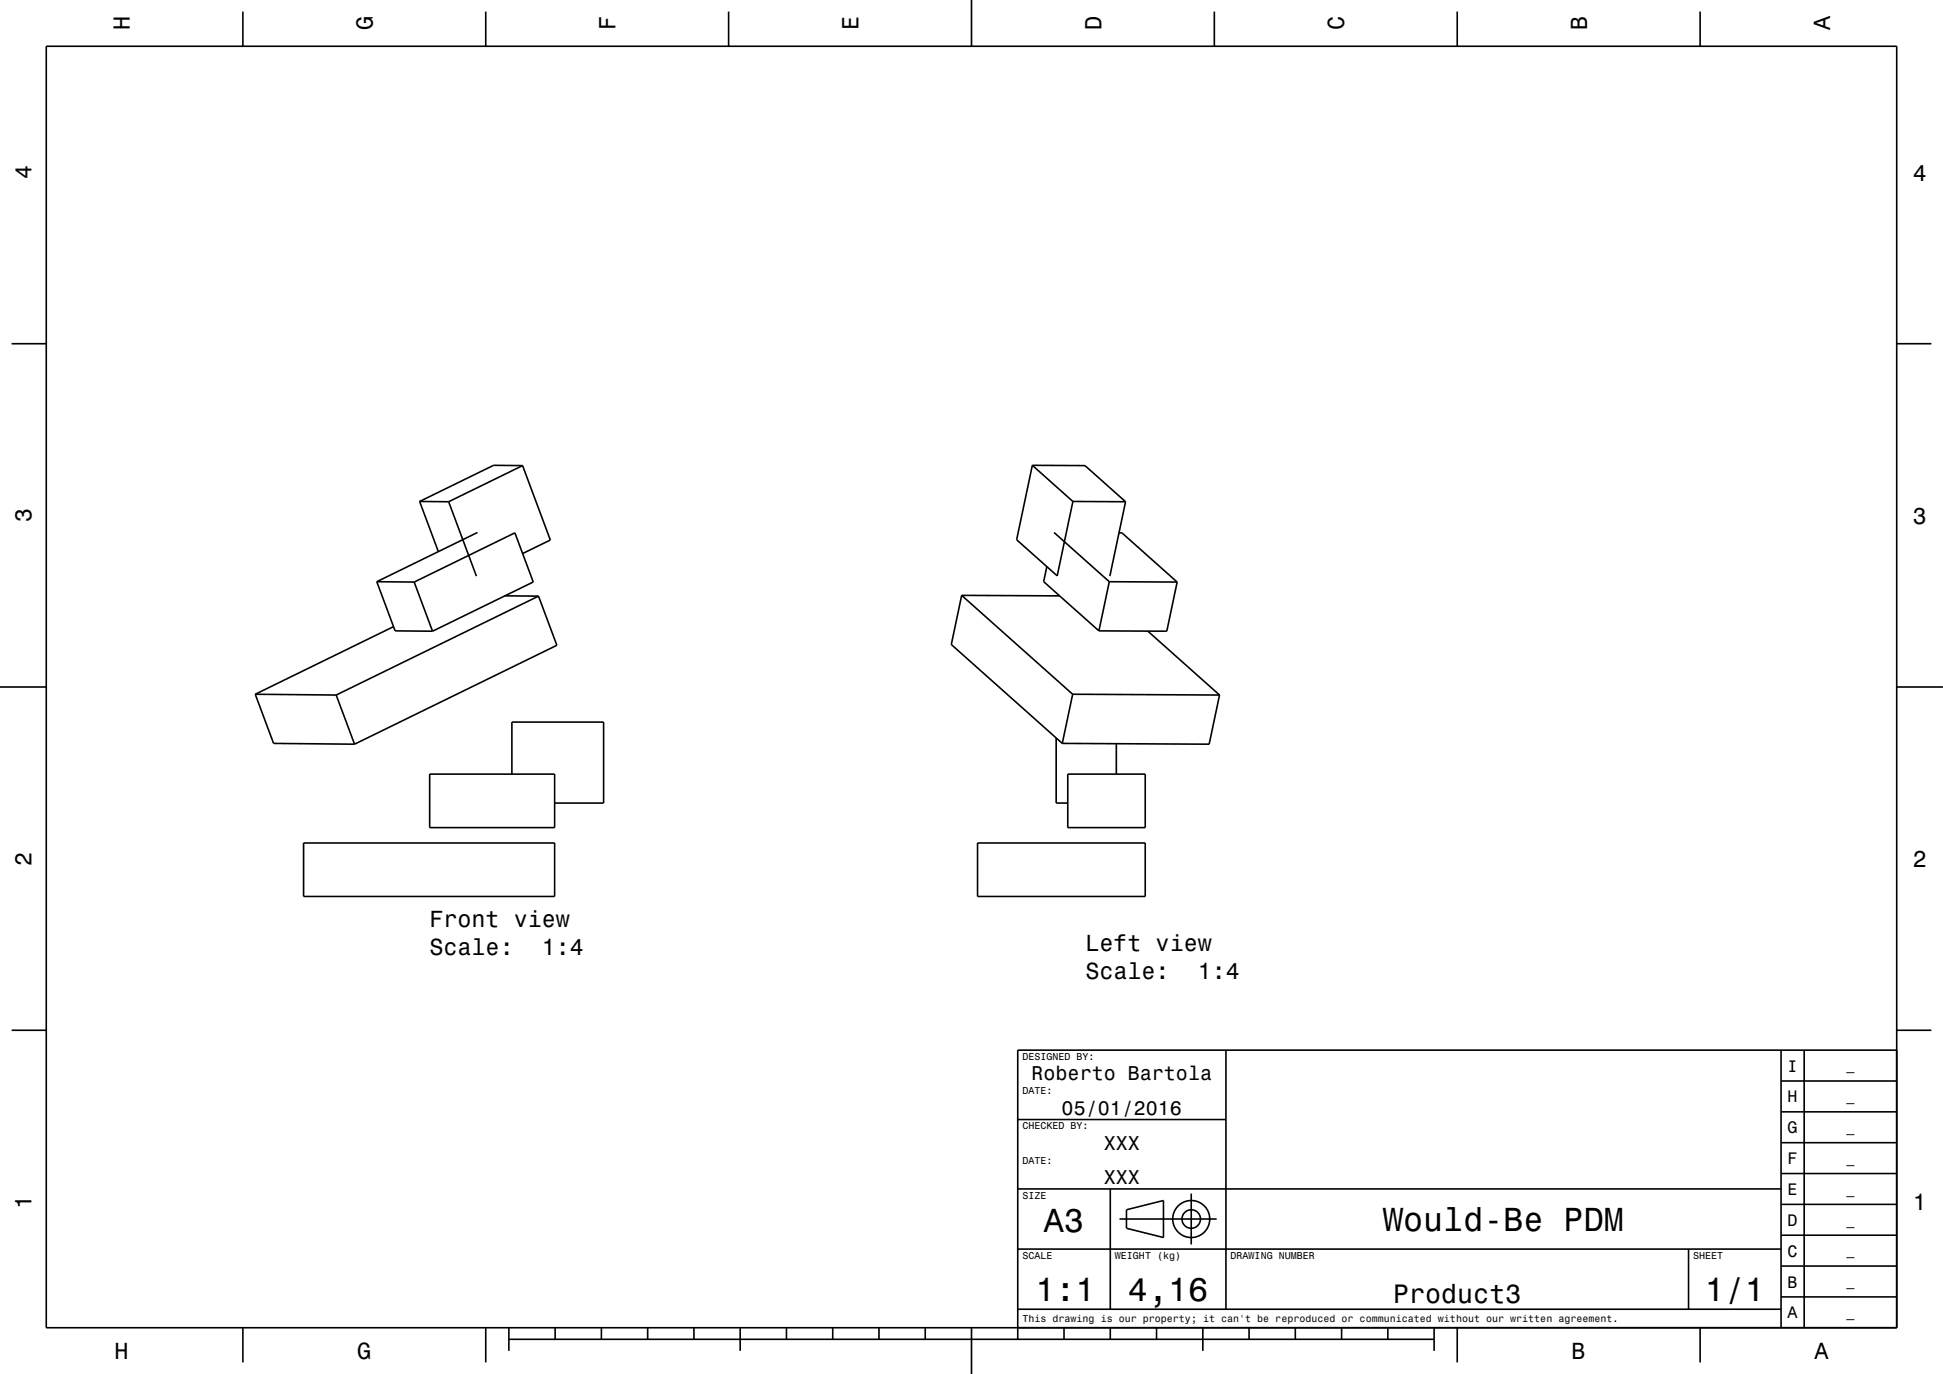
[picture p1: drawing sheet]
<svg xmlns="http://www.w3.org/2000/svg" width="420mm" height="297mm" viewBox="0 0 420 297" stroke-linecap="round" stroke-linejoin="round" font-family="sans-serif">
<g fill="none" stroke="#000" stroke-width=".35">
<path d="M10 10h400v277h-400zM52.5 2.5v7.5M105 2.5v7.5M157.5 2.5v7.5M210 0v10M262.5 2.5v7.5M315 2.5v7.5M367.5 2.5v7.5M2.5 74.3h7.5M410 74.3h7.5M90.7 108.4l4.1 10.8M90.7 108.4l6.3 .1"/>
<path d="M97 108.5l6 16M103.2 115.1l-21.8 10.6M113 100.6h-6.3l-16 7.8M113 100.6l6 16.1-6 3M113 100.6l-16 7.9M223.2 100.6l-3.4 16.1 8.7 7.8 3.4-16.1M223.2 100.6h11.3l8.8 7.9M223.2 100.6l8.7 7.8M227.8 115.1l12 10.6M231.9 108.4l11.4 .1M241.9 115.2h.6l12 10.6M243.3 108.5l-3.4 16"/>
<path d="M81.4 125.7l4 10.7h8.1M81.4 125.7l8.1 .1M85.1 135.5l-29.9 14.6M89.5 125.8l21.8-10.6 4 10.6-21.8 10.6M89.5 125.8l4 10.6M109.2 128.8l7.2 .1M116.4 128.9l4 10.6-43.8 21.4M116.4 128.9l-43.7 21.3M207.9 128.7l-2.3 10.6 24 21.4M207.9 128.7l21.2 .1M207.9 128.7l24 21.4M226.3 122.5l-.7 3.2 11.9 10.7"/>
<path d="M239.8 125.7l-2.3 10.7M239.8 125.7l14.7 .1M248.1 136.4l15.5 13.8M254.5 125.8l-2.3 10.6h-14.7M0 148.5h10M55.2 150.1l3.9 10.6 17.5 .2M55.2 150.1l17.5 .1M72.7 150.2l3.9 10.7M228.3 159.5v14.1h2.5M231.9 150.1l-2.3 10.6M231.9 150.1l31.7 .1M263.6 150.2l-2.2 10.7-31.8-.2"/>
<path d="M410 148.5h10M92.9 167.3h27v11.6h-27zM110.6 167.3v-11.2h19.9v17.5h-10.6M230.8 167.3h16.8v11.6h-16.8zM241.3 160.8v6.5M65.6 182.2h54.3v11.6h-54.3zM211.3 182.2h36.3v11.6h-36.3zM2.5 222.7h7.5M265 227v56M385 233.7h25M385 227v60M390 227v60"/>
<path d="M410 222.7h7.5M410 227h-190v62.5M220 257h165M220 242h45M240 257v26M257.5 258v11M385 253.7h25M385 247h25M385 240.3h25M220 270h165M242 263.5h21M243.5 261.5l8-2v8l-8-2z"/>
<path d="M365 270v13M385 273.7h25M385 267h25M385 260.3h25M52.5 287v7.5M105 287v7.5M110 289.5h200M110 287v5M120 287v2.5M130 287v2.5M140 287v2.5M150 287v2.5"/>
<path d="M160 287v5M170 287v2.5M180 287v2.5M190 287v2.5M200 287v2.5M210 287v10M220 283h165M230 287v2.5M240 287v2.5M250 287v2.5M260 287v5M270 287v2.5"/>
<path d="M280 287v2.5M290 287v2.5M300 287v2.5M310 287v5M315 287v7.5M367.5 287v7.5M385 280.3h25"/>
<circle cx="257.5" cy="263.5" r="2"/>
<circle cx="257.5" cy="263.5" r="4"/>
</g>
<g font-size="7.2">
<text x="225.7" y="266.3">A3</text>
<text x="299" y="266.1">Would-Be PDM</text>
<text x="223.8" y="281.3">1:1</text>
<text x="243.8" y="281.3">4,16</text>
<text x="368.5" y="281.3">1/1</text>
</g>
<text font-size="5.8" x="301.1" y="281.6">Product3</text>
<g font-size="5">
<text x="28.1" y="6.5" transform="rotate(-90 28.1 6.5)">H</text>
<text x="80.6" y="6.5" transform="rotate(-90 80.6 6.5)">G</text>
<text x="133.1" y="6.5" transform="rotate(-90 133.1 6.5)">F</text>
<text x="185.6" y="6.5" transform="rotate(-90 185.6 6.5)">E</text>
<text x="238.1" y="6.5" transform="rotate(-90 238.1 6.5)">D</text>
<text x="290.6" y="6.5" transform="rotate(-90 290.6 6.5)">C</text>
<text x="343.1" y="6.5" transform="rotate(-90 343.1 6.5)">B</text>
<text x="395.6" y="6.5" transform="rotate(-90 395.6 6.5)">A</text>
<text x="6.8" y="38.7" transform="rotate(-90 6.8 38.7)">4</text>
<text x="413.5" y="39">4</text>
<text x="6.8" y="112.9" transform="rotate(-90 6.8 112.9)">3</text>
<text x="413.5" y="113.2">3</text>
<text x="6.8" y="187.1" transform="rotate(-90 6.8 187.1)">2</text>
<text x="413.5" y="187.4">2</text>
<text x="92.8" y="200.4">Front view</text>
<text x="92.8" y="206.4">Scale:</text>
<text x="117.1" y="206.4">1:4</text>
<text x="234.6" y="205.6">Left view</text>
<text x="234.6" y="211.7">Scale:</text>
<text x="258.9" y="211.7">1:4</text>
<text x="6.8" y="261.3" transform="rotate(-90 6.8 261.3)">1</text>
<text x="413.5" y="261.6">1</text>
<text x="24.7" y="293.8">H</text>
<text x="77.2" y="293.8">G</text>
<text x="339.7" y="293.8">B</text>
<text x="392.2" y="293.8">A</text>
</g>
<g font-size="4.3">
<text x="223" y="233.5">Roberto Bartola</text>
<text x="229.5" y="241">05/01/2016</text>
<text x="238.6" y="248.5">XXX</text>
<text x="238.6" y="256">XXX</text>
</g>
<g font-size="3.6">
<text x="386.4" y="231.6">I</text>
<text x="386.4" y="238.3">H</text>
<text x="386.4" y="245">G</text>
<text x="386.4" y="251.6">F</text>
<text x="386.4" y="258.3">E</text>
<text x="386.4" y="265">D</text>
<text x="386.4" y="271.6">C</text>
<text x="386.4" y="278.3">B</text>
<text x="386.4" y="285">A</text>
</g>
<g font-size="2.9">
<text x="399.1" y="231.4">_</text>
<text x="399.1" y="238">_</text>
<text x="399.1" y="244.7">_</text>
<text x="399.1" y="251.4">_</text>
<text x="399.1" y="258">_</text>
<text x="399.1" y="264.7">_</text>
<text x="399.1" y="271.4">_</text>
<text x="399.1" y="278">_</text>
<text x="399.1" y="284.7">_</text>
</g>
<g font-size="2.2">
<text x="221" y="229.1">DESIGNED BY:</text>
<text x="221" y="236.6">DATE:</text>
<text x="221" y="244.1">CHECKED BY:</text>
<text x="221" y="251.6">DATE:</text>
<text x="221" y="259.1">SIZE</text>
<text x="221" y="272.1">SCALE</text>
<text x="241" y="272.1">WEIGHT (kg)</text>
<text x="266" y="272.1">DRAWING NUMBER</text>
<text x="366" y="272.1">SHEET</text>
<text x="221" y="285.8">This drawing is our property; it can't be reproduced or communicated without our written agreement.</text>
</g>
</svg>
